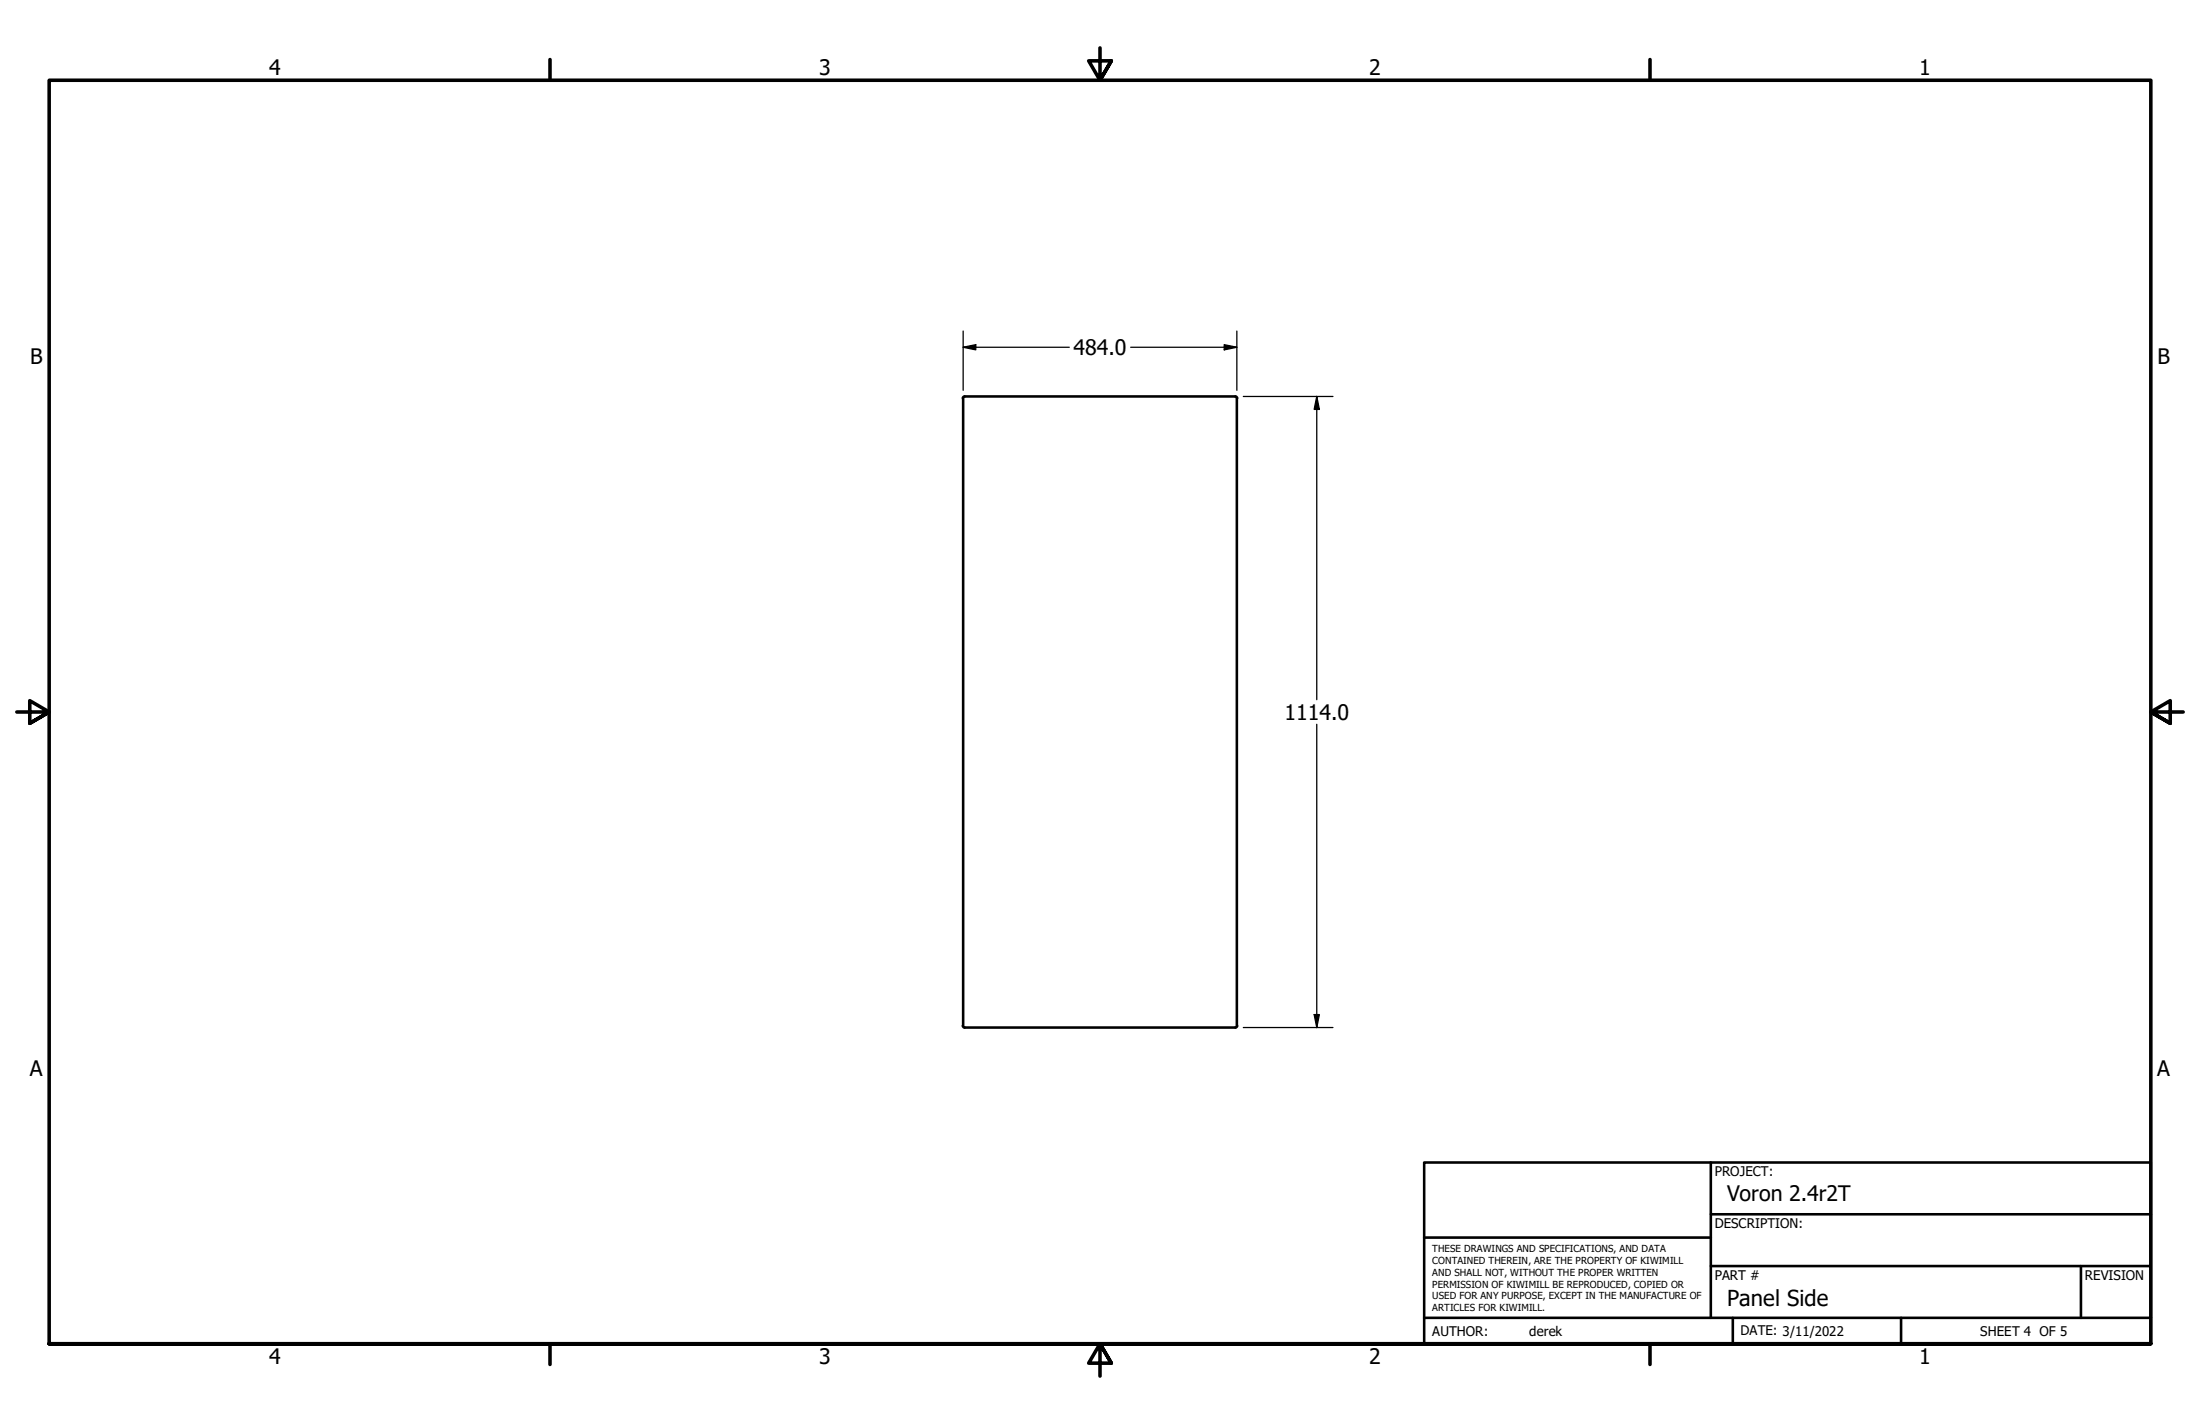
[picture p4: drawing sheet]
<svg xmlns="http://www.w3.org/2000/svg" width="432mm" height="279mm" viewBox="0 0 432 279" stroke-linecap="round" stroke-linejoin="round" font-family="sans-serif">
<!-- layer: Visible (ANSI) -->
<path d="M189 78.2v123M189.3 77.8l-.3 .3M189.4 77.8h53M242.5 77.8l.3 .3M242.8 78.2v123M189 201.3l.3 .3M189.4 201.6h53M242.8 201.3l-.3 .3" fill="none" stroke="#000" stroke-width=".51"/>
<!-- layer: Border (ANSI) -->
<path d="M107.9 11.7v4M215.9 9.4v6.3l-2.2-3.8h4.4l-2.2 3.8 2.2-3.8M323.8 11.7v4M3.3 139.7h6.4l-3.9-2.2v4.4l3.9-2.2-3.9 2.2M428.5 139.7h-6.4l3.9-2.2v4.4l-3.9-2.2 3.9 2.2M9.7 263.7v-248h412.4v248h-412.4h412.4M107.9 263.7v4M218.1 267.5l-2.2-3.8 2.2 3.8h-4.4l2.2-3.8v6.3M323.8 263.7v4" fill="none" stroke="#000" stroke-width=".7"/>
<!-- layer: Title (ANSI) -->
<path d="M279.5 228.1h142.6v35.6h-142.6zM335.8 238.3h86.3M335.8 228.1v30.5M279.5 242.8h56.3M279.5 258.6h142.6M335.8 248.4h86.3M340.1 258.6v5.1M373.1 258.6v5.1M408.4 248.4v10.2" fill="none" stroke="#000" stroke-width=".51"/>
<!-- layer: Dimension (ANSI) -->
<path d="M189 68.1l2.5-.5v1zM189 68.1h20.9M189 65v11.6M221.9 68.1h20.9M240.3 67.6l2.5 .5-2.5 .5zM242.8 65v11.6M244 77.8h17.6M258.4 77.8l.6 2.5h-1.1zM258.4 77.8v59.5M258.4 142.1v59.5M257.9 199.1h1.1l-.6 2.5zM244 201.6h17.6" fill="none" stroke="#000" stroke-width=".25"/>
<g fill="#000">
<path d="M189 68.1l2.5-.5v1z" fill-rule="evenodd"/>
<path d="M240.3 67.6l2.5 .5-2.5 .5z" fill-rule="evenodd"/>
<path d="M258.4 77.8l.6 2.5h-1.1z" fill-rule="evenodd"/>
<path d="M257.9 199.1h1.1l-.6 2.5z" fill-rule="evenodd"/>
</g>
<text font-size="4.3" x="339" y="256.2">Panel Side</text>
<g font-size="4.2">
<text x="52.8" y="14.7">4</text>
<text x="160.8" y="14.7">3</text>
<text x="268.7" y="14.7">2</text>
<text x="376.7" y="14.7">1</text>
<text x="5.9" y="71.4">B</text>
<text x="210.7" y="69.7">484.0</text>
<text x="423.5" y="71.4">B</text>
<text x="252.1" y="141.2">1114.0</text>
<text x="5.8" y="211.1">A</text>
<text x="423.4" y="211.1">A</text>
<text x="339" y="235.6">Voron 2.4r2T</text>
<text x="52.8" y="267.7">4</text>
<text x="160.8" y="267.7">3</text>
<text x="268.7" y="267.7">2</text>
<text x="376.7" y="267.7">1</text>
</g>
<g font-size="2.6">
<text x="336.5" y="230.8">PROJECT:</text>
<text x="336.5" y="241">DESCRIPTION:</text>
<text x="336.5" y="251.1">PART #</text>
<text x="409.2" y="251.1">REVISION</text>
<text x="281.1" y="262.1">AUTHOR:</text>
<text x="300.2" y="262.1">derek</text>
<text x="341.6" y="262">DATE: 3/11/2022</text>
<text x="388.7" y="262.1">SHEET 4 OF 5</text>
</g>
<g font-size="1.9">
<text x="281.1" y="245.7">THESE DRAWINGS AND SPECIFICATIONS, AND DATA</text>
<text x="281.1" y="248.1">CONTAINED THEREIN, ARE THE PROPERTY OF KIWIMILL</text>
<text x="281.1" y="250.4">AND SHALL NOT, WITHOUT THE PROPER WRITTEN</text>
<text x="281.1" y="252.7">PERMISSION OF KIWIMILL BE REPRODUCED, COPIED OR</text>
<text x="281.1" y="255">USED FOR ANY PURPOSE, EXCEPT IN THE MANUFACTURE OF</text>
<text x="281.1" y="257.3">ARTICLES FOR KIWIMILL.</text>
</g>
</svg>
